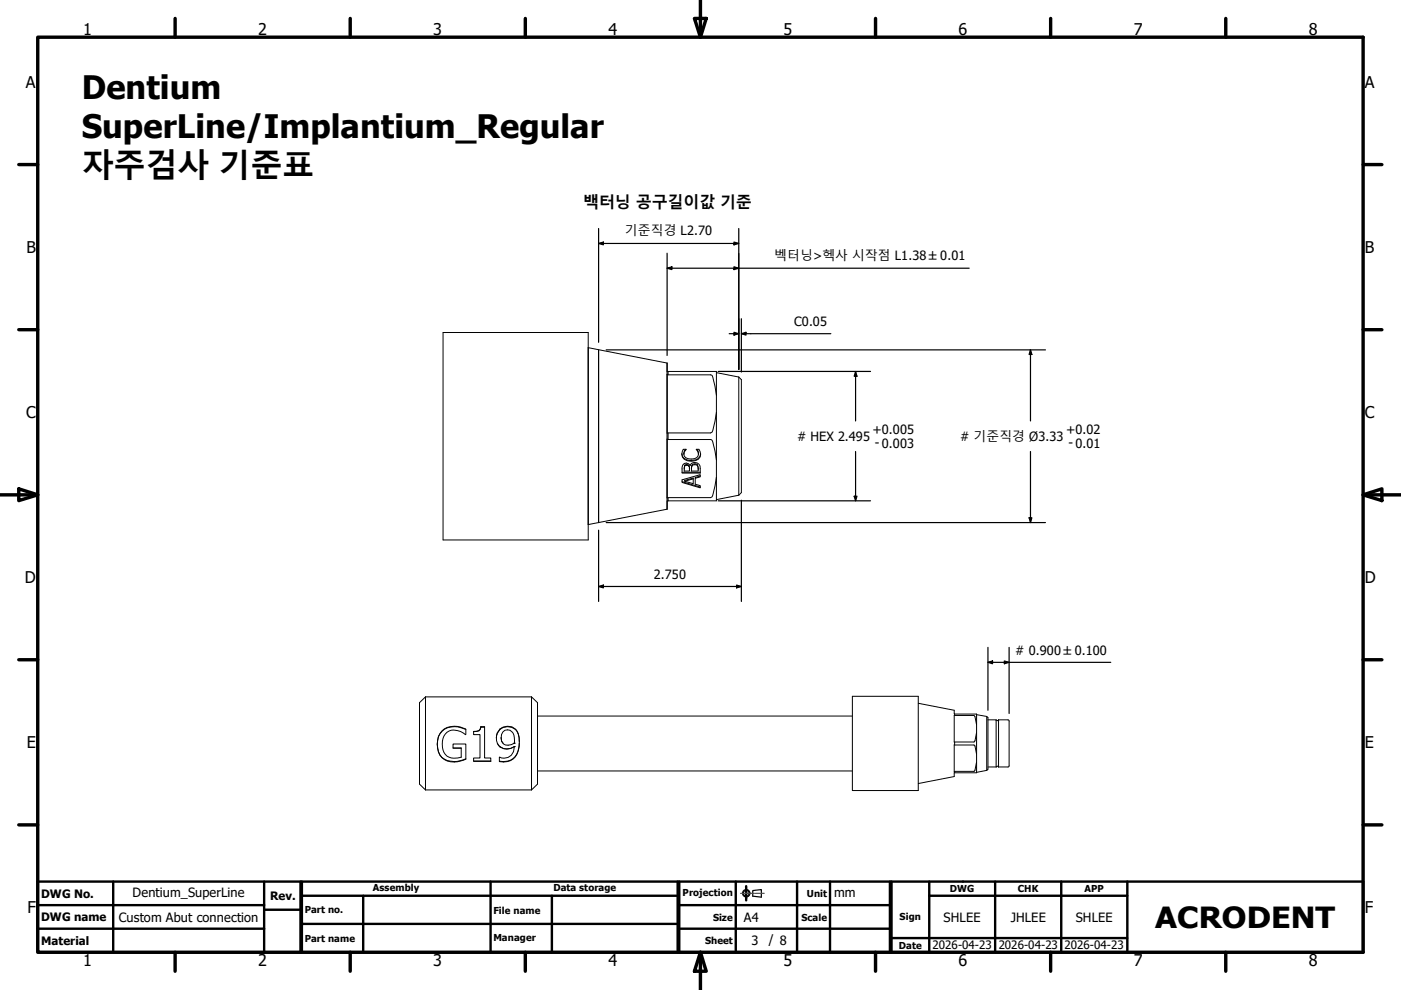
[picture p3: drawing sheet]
<svg xmlns="http://www.w3.org/2000/svg" width="297mm" height="210mm" viewBox="0 0 297 210" stroke-linecap="round" stroke-linejoin="round" font-family="sans-serif">
<g fill="none" stroke="#000" stroke-width=".21">
<path d="M93.9 70.5h30.8v44h-30.8zM124.7 73.7l16.7 3.3v1.8h10.5v27.4h-10.3M141.6 78.8v.7M151.9 79l4.7 .9M156.6 79.9l.6 .6v24l-.6 .5M156.6 79.9v25.1M141.6 91.8v1.4M144.6 96.2a1.67 1.67 0 0 0 2 1.4 1.75 1.75 0 0 0 1.9-1.4M144.8 98.6a.94 .94 0 0 1 1.5 .1 1.13 1.13 0 0 1 1.4-.6 1.13 1.13 0 0 1 .8 1.3v.9h-3.9v-1.2zM145 96.3a1.24 1.24 0 0 0 1.6 1 1.23 1.23 0 0 0 1.5-1M145.2 98.8a.59 .59 0 0 1 .7-.1 .59 .59 0 0 1 .3 .7M145.2 98.7a.63 .63 0 0 1 .8-.1 .63 .63 0 0 1 .2 .8"/>
<path d="M145.2 98.8l-.1 .7M145.2 98.7l-.1 1.2h1.1v-.5M145.2 98.7v.1M145.4 95.3l-.3 .4-.1 .6M147.7 95.3l.3 .5 .1 .5M147.9 98.7a.73 .73 0 0 0-.9-.2 .73 .73 0 0 0-.4 .9M147.9 98.6a.76 .76 0 0 0-1-.2 .76 .76 0 0 0-.3 1v.5h1.4v-.4M147.9 98.7l.1 .8M147.9 98.6l.1 .9M147.9 98.6v.1M147.9 95.6l.2 .7M147.9 95.5v.1l-.3-.3h.6a1.5 1.5 0 0 1-.8 2.4 2.35 2.35 0 0 1-2.7-.8l-.1-.6 .3-1h.6l-.5 .6v.4"/>
<path d="M151.9 97.5l-.8-3.8-.3-.5-9.4-.1v12.5l9.3-.1 .3-.2 .1-.3 .8-3.8M151.9 83.8l-.8-3.8-.3-.5-9.4-.1v12.4h9.3l.3-.2 .1-.4 .8-3.8M141.6 106.2h-.2v1.8l-16.7 3.2M141.6 105.5v.7M144.6 102.1l3.9 1.2M144.6 100.1h3.9M145.2 101.9l1.8-.5v1.1l-1.8-.5zM147 101.5l-1.8 .5M148.5 100.9l-1.1 .3v.2l1.1-.3v-.5l-3.9 1.1v.6l3.9 1.1v-.4l-1.1-.3v-1.3M156.6 105l-4.7 .9M90.2 147.8v19.7M90.2 147.8l-1.3 1.2v17.3l1.3 1.2"/>
<path d="M90.2 147.8h22.5M92.7 157.8a3.3 3.3 0 0 0 3.6 3.7l.7-.1 1.8-.5M97.7 154.3a3.6 3.6 0 0 0-5 3.4M97.7 154.2a3.6 3.6 0 0 0-5 3.6 3.5 3.5 0 0 0 5 3.5l1.1-.3v-3.3h-2.7v.9h1.7h-1.7M97.7 154.3l1.1 .3v1.2a3.5 3.5 0 0 0-4-.5 3.7 3.7 0 0 0 0 5 3.3 3.3 0 0 0 3 .2v-1.9M97.7 154.3l1.1 .4M101.9 154.2l-.3 .8-1.2 .1M101.9 154.1l-.3 .8-1.2 .2v.7h1.4v4.9h-1.4v.7h3.7v-.7h-1.4v-6.6h-.8v.1M101.9 154.2h.8M105.5 157.6a2.37 2.37 0 0 0 3.6 .7M106 154.6a2.42 2.42 0 0 1 2.6-.5 2.42 2.42 0 0 1 1.5 2.3 5.1 5.1 0 0 1-1.3 4.5 3.6 3.6 0 0 1-2.9 .6v-1a2.23 2.23 0 0 0 3.2-2.2M106 154.6l-.6 .8-.2 1.1"/>
<path d="M106 154.6v.1M106 158.3v.1M106.3 156.4a1.42 1.42 0 0 1 1.4-1.7 1.42 1.42 0 0 1 1.4 1.7v.7M106.3 156.4v.8l.4 .4M106.3 156.4a1.44 1.44 0 0 0 .6 1.4 1.44 1.44 0 0 0 1.5 .1l.7-.3M109.1 157.6h.1M109.1 158.3a2.66 2.66 0 0 1-3.1 .1M109.1 158.3h.1M109.1 157.6h-.1M109.1 157.1v.5zM110.1 157.6a3.4 3.4 0 0 1-4.2 3.8M110.1 157.3a2.62 2.62 0 0 0-3.4-3.1 2.5 2.5 0 0 0-.7 4.2"/>
<path d="M112.7 147.8v19.7M112.7 147.8l1.3 1.2v17.3l-1.3 1.2M114 151.8h66.7M180.7 147.6h14v20h-14zM194.7 149.1l7.6 1.5v.8h4.8v2.3M202.3 157.9l4.3 .1a7.2 7.2 0 0 1-.1 5.5l-4.2 .1zM202.3 151.7h4.2l.1 .1a7.2 7.2 0 0 1-.1 5.5h-4.2zM202.4 151.4v.3M202.4 157.3v.7M207.1 155.3v4.6M207.1 151.5l2.1 .4M209.2 151.9l.3 .3v10.9l-.3 .2"/>
<path d="M209.2 151.9v11.4M209.5 152.6h1.7v10M211.2 152.6v.1M211.3 152.7l.2 .1 .2-.1M211.7 152.6h2l.3 .3v9.5M211.7 152.6v10M211.7 152.6v.1M90.2 167.5h22.5M100.4 161.3h3.7M114 163.5h66.7M202.4 163.5v.3M207.1 161.6v2.2h-4.8v.8l-7.6 1.5"/>
<path d="M209.2 163.3l-2.1 .5M209.5 162.6h1.7M211.2 162.6h.1M211.3 162.6l.2-.2 .2 .2M211.7 162.6h.1M214 162.4l-.3 .2h-2"/>
</g>
<g fill="none" stroke="#000" stroke-width=".72">
<path d="M148.5 0v7.9M8 7.9h281v194h-281zM37.1 3.9v4M74.3 3.9v4M111.4 3.9v4M147.2 3.9h2.5l-1.2 4zM185.6 3.9v4M222.8 3.9v4M259.9 3.9v4M4 34.9h4M289 34.9h4M4 69.9h4"/>
<path d="M289 69.9h4M0 104.9h8M4 103.6l4 1.3-4 1.2zM289 104.9l4-1.3v2.5zM289 104.9h8M4 139.9h4M289 139.9h4M4 174.9h4M289 174.9h4M37.1 201.9v4M74.3 201.9v4M111.4 201.9v4"/>
<path d="M148.5 201.9l1.2 4h-2.5zM148.5 201.9v8M185.6 201.9v4M222.8 201.9v4M259.9 201.9v4"/>
</g>
<g fill="none" stroke="#000" stroke-width=".51">
<path d="M8 196.9h48M8 191.9h48M8 186.9h281v15M24 186.9v15M56 192.9h7.7M56 186.9v15M63.7 186.9v15M64 195.9h79.7M64 189.9h79.7M77 189.9v12M104 186.9v15M117 189.9v12"/>
<path d="M143.7 186.9v15M144 196.9h44.7M144 191.9h44.7M144 186.9v15M156 186.9v15M158.2 187.9v.3M158.2 188.4h.1M158.2 188.6v.6M158.2 189.3v.2M158.2 189.6v.6M158.2 190.3v.2M158.2 190.6v.3"/>
<path d="M169 186.9v15M176 186.9v15M188.7 186.9v15M189 198.9h50M189 186.9v15M197 189.9h42M197 186.9v15M211 186.9v15M225 186.9v15M239 186.9v15"/>
</g>
<!-- layer: 7 -->
<g fill="none" stroke="#000" stroke-width=".25">
<path d="M159.6 188.8l1.8-.2v1.6l-1.8-.2z"/>
<circle cx="158.2" cy="189.4" r=".78"/>
<circle cx="158.2" cy="189.4" r=".61"/>
</g>
<!-- layer: 1 -->
<path d="M157 189.4h.4M157.6 189.4h.1M157.8 189.4h.9M158.8 189.4h.2M159.1 189.4h.8M160.1 189.4h.1M160.3 189.4h.9M161.3 189.4h.2M161.6 189.4h.4" fill="none" stroke="#f00" stroke-width=".25"/>
<path d="M8 186.9v15h281M64 186.9v15" fill="none" stroke="#000" stroke-width=".51"/>
<path d="M124.7 73.7v37.5M126.9 74.2v36.6M141.4 77v31" fill="none" stroke="#000" stroke-width=".25"/>
<g fill="none" stroke="#000" stroke-width=".25">
<path d="M126.9 51.6l1-.3v.6zM126.9 51.6h29.7M126.9 48.4v24.2M141.4 56.9l1.1-.3v.6zM141.4 56.9h64.1M141.4 53.7v21.7M155.6 56.6l1 .3-1 .3zM155.6 51.3l1 .3-1 .3zM156.6 48.4v29.9M128.5 74.2h93.2M152.3 78.8h32.3M154.6 70.8h2"/>
<path d="M155.6 70.5l1 .3-1 .2zM157.2 70.8l1-.3v.5zM157.2 70.8h18.9M157.2 67.6v11.3M181.4 78.8l.3 1h-.6zM181.4 78.8v10.5M218.5 74.2l.3 1h-.6zM218.5 74.2v15.1M181.4 95.7v10.5M218.5 95.7v15.1M126.9 112.4v15.1M128.5 110.8h93.2"/>
<path d="M152.3 106.2h32.3M157.2 106.1v21.4M181.1 105.2h.6l-.3 1zM218.2 109.8h.6l-.3 1zM126.9 124.3l1-.2v.5zM126.9 124.3h30.3M156.2 124.1l1 .2-1 .3zM209.5 137.3v13.3M214 137.3v14M209.5 140.4l.9-.3v.6zM209.5 140.4h26M212.9 140.1l1.1 .3-1.1 .3z"/>
</g>
<g fill="#000">
<path d="M126.9 51.6l1-.3v.6zM141.4 56.9l1.1-.3v.6zM155.6 56.6l1 .3-1 .3zM155.6 51.3l1 .3-1 .3zM155.6 70.5l1 .3-1 .2zM157.2 70.8l1-.3v.5zM181.4 78.8l.3 1h-.6zM218.5 74.2l.3 1h-.6zM181.1 105.2h.6l-.3 1zM218.2 109.8h.6l-.3 1zM126.9 124.3l1-.2v.5zM156.2 124.1l1 .2-1 .3z"/>
<path d="M209.5 140.4l.9-.3v.6zM212.9 140.1l1.1 .3-1.1 .3z"/>
</g>
<g font-size="6.9">
<text x="17.4" y="21">Dentium</text>
<text x="17.4" y="29.2">SuperLine/Implantium_Regular</text>
<text x="17.4" y="37.5">자주검사 기준표</text>
</g>
<text font-size="6.2" x="244.9" y="196.7">ACRODENT</text>
<g font-size="3.4">
<text x="17.6" y="7.5">1</text>
<text x="54.7" y="7.5">2</text>
<text x="91.9" y="7.5">3</text>
<text x="129" y="7.5">4</text>
<text x="166.1" y="7.5">5</text>
<text x="203.2" y="7.5">6</text>
<text x="240.4" y="7.5">7</text>
<text x="277.5" y="7.5">8</text>
<text x="5.5" y="18.6">A</text>
<text x="289.4" y="18.6">A</text>
<text x="123.7" y="44.1">백터닝 공구길이값 기준</text>
<text x="5.6" y="53.7">B</text>
<text x="289.4" y="53.7">B</text>
<text x="5.5" y="88.7">C</text>
<text x="289.4" y="88.7">C</text>
<text x="5.2" y="123.7">D</text>
<text x="289.4" y="123.7">D</text>
<text x="5.7" y="158.6">E</text>
<text x="289.4" y="158.6">E</text>
<text x="5.8" y="193.6">F</text>
<text x="289.4" y="193.6">F</text>
<text x="17.6" y="204.8">1</text>
<text x="54.7" y="204.9">2</text>
<text x="91.9" y="204.9">3</text>
<text x="129" y="204.8">4</text>
<text x="166.1" y="204.8">5</text>
<text x="203.2" y="204.9">6</text>
<text x="240.4" y="204.8">7</text>
<text x="277.5" y="204.9">8</text>
</g>
<g font-size="2.7">
<text x="132.5" y="49.9">기준직경 L2.70</text>
<text x="164.2" y="55.1">벡터닝&gt;헥사 시작점 L1.38 ±0.01</text>
<text x="168.4" y="69.1">C0.05</text>
<text x="169" y="93.5"># HEX 2.495</text>
<text x="185" y="92">+0.005</text>
<text x="185.5" y="94.8">- 0.003</text>
<text x="203.6" y="93.5"># 기준직경 Ø3.33</text>
<text x="226" y="92">+0.02</text>
<text x="226.5" y="94.8">- 0.01</text>
<text x="138.6" y="122.7">2.750</text>
<text x="215.3" y="138.8"># 0.900 ±0.100</text>
<text x="28.1" y="190.1">Dentium_SuperLine</text>
<text x="176.9" y="190.2">mm</text>
<text x="25.2" y="195.4">Custom Abut connection</text>
<text x="157.7" y="195.4">A4</text>
<text x="200.1" y="195.4">SHLEE</text>
<text x="214.3" y="195.4">JHLEE</text>
<text x="228.1" y="195.4">SHLEE</text>
<text x="159.3" y="200.4">3</text>
<text x="163" y="200.3">/ 8</text>
</g>
<g font-size="2.5">
<text x="8.7" y="190.3">DWG No.</text>
<text x="57.3" y="190.8">Rev.</text>
<text x="8.7" y="195.3">DWG name</text>
<text x="8.7" y="200.3">Material</text>
<text x="197.7" y="201.3">2026-04-23</text>
<text x="211.8" y="201.3">2026-04-23</text>
<text x="225.7" y="201.3">2026-04-23</text>
</g>
<g font-size="2">
<text x="79.1" y="189">Assembly</text>
<text x="117.3" y="188.9">Data storage</text>
<text x="144.7" y="190">Projection</text>
<text x="171.1" y="190.2">Unit</text>
<text x="201.4" y="189.2">DWG</text>
<text x="215.8" y="189.2">CHK</text>
<text x="230" y="189.2">APP</text>
<text x="64.6" y="193.6">Part no.</text>
<text x="104.6" y="193.7">File name</text>
<text x="151.2" y="195.2">Size</text>
<text x="169.9" y="195.2">Scale</text>
<text x="190.7" y="195">Sign</text>
<text x="64.6" y="199.7">Part name</text>
<text x="104.6" y="199.4">Manager</text>
<text x="149.5" y="200.2">Sheet</text>
<text x="190.5" y="201.1">Date</text>
</g>
</svg>
